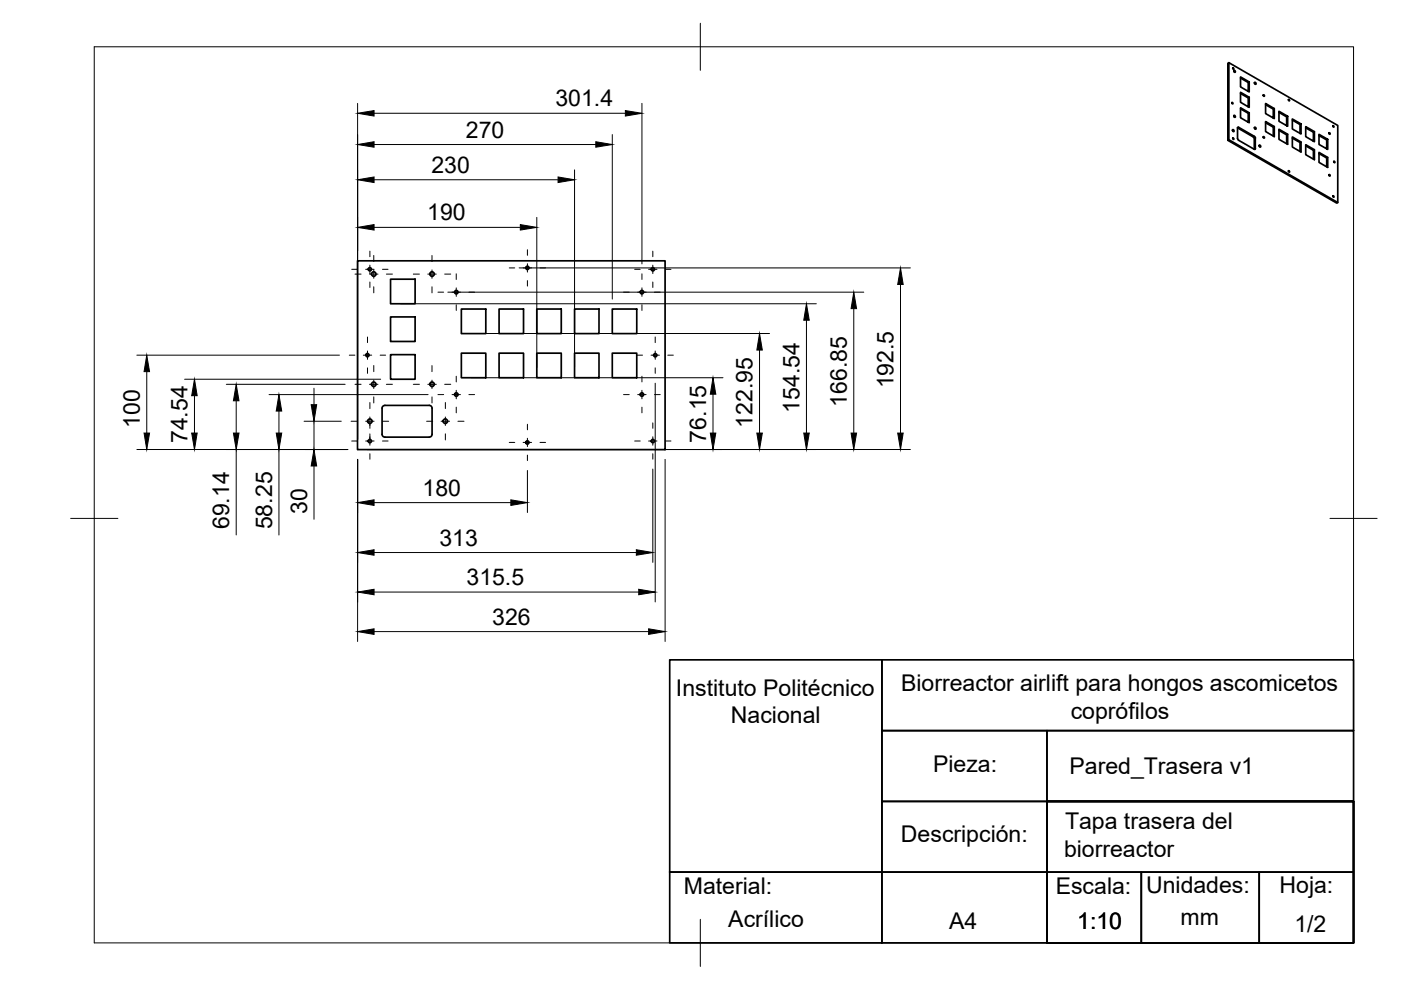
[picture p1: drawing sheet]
<svg xmlns="http://www.w3.org/2000/svg" width="297mm" height="210mm" viewBox="0 0 297 210" stroke-linecap="round" stroke-linejoin="round" font-family="sans-serif">
<!-- layer: Visible -->
<g fill="none" stroke="#000" stroke-width=".36">
<path d="M260.5 13.3l-.2 .1v16.4l.2-.2v-16.3l23.1 13.3v16.3l-.2 .2-23.1-13.3M261.4 14.4l.2 .3zM261.6 15.1l.1 .2M261.6 14.9l.3 .1v.3l-.3-.1zM263 19.8l1.6 1M263 16.5l1.6 1M264.9 17.4l-1.9-1.1v2.1l1.9 1.1v-2.1l-.3 .1v1.9M266 17.6l.1 .2M266 17.4l.3 .2v.3l-.3-.2zM260.5 29.6l23.1 13.3M261.2 21.7l.2 .3zM261.3 27.7l.1 .1"/>
<path d="M261.4 27.5l.2 .1v.3l-.2-.1zM261.4 29.2l.2 .4zM261.6 24.6l.1 .2M261.6 24.5l.3 .1v.3l-.3-.2zM262.4 27.1l.1 2.5 3.4 2.1M262.4 27.1l3.3 1.9M262.4 27.1l.2-.1 3.3 1.9 .3 .4M263 23.1l1.6 .9M264.9 20.6l-1.9-1v2.1l1.9 1.1v-2.2l-.3 .2v1.8M264.9 23.9l-1.9-1v2.1l1.9 1v-2.1l-.3 .1v1.9M265.7 29l.2 .4M265.9 29.4v2.3"/>
<path d="M266 27.2l.1 .1M266 27l.3 .1v.3l-.3-.1zM266.1 29.3v2.2M266.2 31.5l-.3 .1M267 30.9l.1 .2M267 30.8l.3 .1v.3l-.3-.2zM267.9 20.1l.2 .1-.1 .2-.1-.1zM267.9 29l.2 .1-.1 .2-.1-.1zM268.3 26l1.7 1 .2-.2v2.2l-1.9-1.1v-2.1l1.9 1M268.3 22.2l1.7 .9M270 27v1.8M270.2 23l-1.9-1.1v2.2l1.9 1v-2.1l-.2 .1v1.9"/>
<path d="M271.2 27.7l1.6 .9 .2-.1v2.1l-1.8-1.1v-2.1l1.8 1.1M271.2 23.8l1.6 1M272.8 28.6v1.9M273 24.7l-1.8-1.1v2.1l1.8 1.1v-2.1l-.2 .1v1.8M273.2 36.2l.2 .3zM273.2 21.1l.2 .3zM274 29.3l1.6 .9 .2-.1v2.1l-1.8-1v-2.2l1.8 1.1M274 25.5l1.6 .9M275.6 30.2v1.9M275.8 26.3l-1.8-1.1v2.1l1.8 1.1v-2.1l-.2 .1v1.9M276.8 30.9l1.7 1 .2-.2v2.2l-1.9-1.1v-2.1l1.9 1M276.8 27.1l1.7 .9"/>
<path d="M278.5 31.9v1.8M278.7 27.9l-1.9-1v2.1l1.9 1v-2.1l-.2 .1v1.9M279.7 32.5l1.6 1 .2-.1v2.1l-1.8-1.1v-2.1l1.8 1.1M279.7 28.7l1.6 1M281.3 33.5v1.9M281.5 29.5l-1.8-1v2.1l1.8 1.1v-2.2l-.2 .2v1.9M281.8 37l.2 .1v.2l-.2-.1zM281.8 28.1l.2 .1v.3l-.2-.1zM282.6 26.6l.2 .4zM282.8 34.2l.2 .3zM75.8 55.3h65.2v40h-65.2zM82.8 59.2h5.2v5.2h-5.2z"/>
<path d="M282.6 41.5l.2 .3zM82.8 67.2h5.2v5.2h-5.2zM82.8 75.2h5.2v5.2h-5.2zM97.8 65.5h5.2v5.2h-5.2zM97.8 74.9h5.2v5.2h-5.2zM105.8 74.9h5.2v5.2h-5.2zM105.8 65.5h5.2v5.2h-5.2zM113.8 65.5h5.2v5.2h-5.2zM113.8 74.9h5.2v5.2h-5.2zM121.8 74.9h5.2v5.2h-5.2zM121.8 65.5h5.2v5.2h-5.2zM129.8 74.9h5.2v5.2h-5.2z"/>
<path d="M129.8 65.5h5.2v5.2h-5.2zM81.6 86h9.4a.6 .6 0 0 1 .6 .6v5.5a.6 .6 0 0 1-.6 .6h-9.4M81.6 86a.6 .6 0 0 0-.6 .6v5.5a.6 .6 0 0 0 .6 .6"/>
<circle cx="78.4" cy="57.1" r=".35"/>
<circle cx="79.2" cy="58.1" r=".48"/>
<circle cx="91.6" cy="58.1" r=".48"/>
<circle cx="111.8" cy="56.8" r=".35"/>
<circle cx="138.4" cy="57.1" r=".35"/>
<circle cx="77.9" cy="75.3" r=".35"/>
<circle cx="96.7" cy="61.9" r=".37"/>
<circle cx="136.1" cy="61.9" r=".37"/>
<circle cx="138.9" cy="75.3" r=".35"/>
<circle cx="78.4" cy="93.5" r=".35"/>
<circle cx="78.4" cy="89.3" r=".48"/>
<circle cx="79.2" cy="81.5" r=".48"/>
<circle cx="91.6" cy="81.5" r=".48"/>
<circle cx="94.4" cy="89.3" r=".48"/>
<circle cx="96.7" cy="83.7" r=".37"/>
<circle cx="111.8" cy="93.8" r=".35"/>
<circle cx="136.1" cy="83.7" r=".37"/>
<circle cx="138.4" cy="93.5" r=".35"/>
</g>
<!-- layer: BORDER -->
<path d="M20 9.9h267v190h-267zM148.5 4.9v10M15 109.9h10M282 109.9h10M148.5 194.9v10" fill="none" stroke="#000" stroke-width=".21"/>
<!-- layer: TITLEBLOCK -->
<path d="M142 139.9h45v45h-45zM187 139.9h100v15h-100zM187 154.9h35v15h-35zM222 154.9h65v15h-65zM187 169.9h35v15h-35zM222 169.9h65v15h-65zM222 169.9v30h65v-30h-65h65v30h-65zM142 184.9h45v15h-45zM187 184.9h35v15h-35zM222 184.9h20v15h-20zM242 184.9h25v15h-25zM267 184.9h20v15h-20z" fill="none" stroke="#000" stroke-width=".36"/>
<!-- layer: Smart Centers -->
<g fill="none" stroke="#000" stroke-width=".21">
<path d="M74.6 57.1h1.1M75.3 58.1h1.3M77.5 57.1h1.8M78.3 58.1h1.8M78.4 53.2v1.2M78.4 56.2v1.8M78.4 59.8v1.2M79.2 54.2v1.2M79.2 57.2v1.8M81.1 57.1h1.2M81.9 58.1h1.3M87.6 58.1h1.3"/>
<path d="M90.7 58.1h1.8M91.6 54.2v1.2M91.6 57.2v1.8M94.3 58.1h1.3M96.7 58.1v1.2M108 56.8h1.1M110.9 56.8h1.8M111.8 53v1.1M111.8 55.9v1.8M111.8 59.5v1.2M114.5 56.8h1.2M134.6 57.1h1.1"/>
<path d="M136.1 58.1v1.2M137.5 57.1h1.8M138.4 53.2v1.2M138.4 56.2v1.8M138.4 59.8v1.2M141.1 57.1h1.2M74.1 75.3h1.1M77 75.3h1.8M77.9 71.5v1.1M77.9 74.4v1.8M77.9 78v1.2M79.2 60.8v1.3"/>
<path d="M79.2 77.5v1.3M80.6 75.3h1.2M91.6 60.8v1.3M91.6 77.5v1.3M92.9 61.9h1.2M95.8 61.9h1.8M96.7 61v1.8M96.7 64.6v1.2M96.7 79.8v1.2M99.4 61.9h1.2M132.2 61.9h1.2M135.1 75.3h1.1"/>
<path d="M135.2 61.9h1.8M136.1 61v1.8M136.1 64.6v1.2M136.1 79.8v1.2M138 75.3h1.8M138.8 61.9h1.2M138.9 71.5v1.1M138.9 74.4v1.8M138.9 78v1.2M141.6 75.3h1.2M74.4 89.3h1.3M74.6 93.5h1.1"/>
<path d="M75.3 81.5h1.3M77.5 93.5h1.8M77.5 89.3h1.8M78.3 81.5h1.8M78.4 85.3v1.3M78.4 88.4v2.4M78.4 92v2.4M78.4 96.2v1.2M79.2 80.6v1.8M79.2 84.2v1.2M81.1 93.5h1.2M81.1 89.3h1.3"/>
<path d="M81.9 81.5h1.3M87.6 81.5h1.3M90.4 89.3h1.3M90.7 81.5h1.8M91.6 80.6v1.8M91.6 84.2v1.2M92.9 83.7h1.2M93.5 89.3h1.8M94.3 81.5h1.3M94.4 85.3v1.3M94.4 88.4v1.8M94.4 92v1.3"/>
<path d="M95.8 83.7h1.8M96.7 82.8v1.8M96.7 86.3v1.2M97.1 89.3h1.3M99.4 83.7h1.2M108 93.8h1.1M110.9 93.8h1.8M111.8 90v1.1M111.8 92.9v1.8M111.8 96.5v1.2M114.5 93.8h1.2M132.2 83.7h1.2"/>
<path d="M134.6 93.5h1.1M135.2 83.7h1.8M136.1 82.8v1.8M136.1 86.3v1.2M137.5 93.5h1.8M138.4 89.7v1.1M138.4 92.6v1.8M138.4 96.2v1.2M138.8 83.7h1.2M141.1 93.5h1.2"/>
</g>
<!-- layer: FD_Dimensions -->
<g fill="none" stroke="#000" stroke-width=".21">
<path d="M75.8 21.9v71.3M79.3 24h53.3M79.3 30.6h47M79.3 38.1h39M121.8 36v42M129.8 28.5v34.9M136.1 21.9v34.1M79.3 48.2h31M110.1 56.8h82.9M113.8 46.1v31.9M29 75.3h43M31.1 78.8v13"/>
<path d="M84.9 64.4h88.2M95 61.9h88.1M99.9 70.7h63.3M161 74.2v17.6M171 67.9v23.9M181 65.4v26.4M190.9 60.3v31.5M29 95.3h44.7M39.1 80.4h41.6M41.2 83.9v7.9M48 81.5h25.2M50.1 85v6.8"/>
<path d="M50.1 95.3v18.1M57 83.7h33.8M59.1 87.2v4.6M59.1 95.3v18.1M64.5 89.3h7.8M66.6 82.3v3.5M66.6 89.3v6M66.6 98.8v11.3M75.8 97.4v38.6M77.9 95.3h115.1M99.9 80.1h53.4M111.8 99.8v8.9"/>
<path d="M138.4 99.5v19.7M138.9 81.3v46.3M141 97.4v38.6M151.2 83.6v8.2M79.3 117.2h55.6M79.3 106.6h29M79.3 133.9h58.2M79.3 125.5h56.1"/>
</g>
<g fill="#000" stroke="#000" stroke-width=".21">
<path d="M75.8 24l3.5-.6v1.2zM75.8 30.6l3.5-.6v1.2zM75.8 38.1l3.5-.6v1.2zM118.3 37.5l3.5 .6-3.5 .6zM126.3 30l3.5 .6-3.5 .6zM132.6 23.4l3.5 .6-3.5 .6zM75.8 48.2l3.5-.6v1.2zM110.3 47.6l3.5 .6-3.5 .6zM31.1 75.3l.6 3.5h-1.2zM161 70.7l.6 3.5h-1.1zM171 64.4l.6 3.5h-1.2zM181 61.9l.6 3.5h-1.2z"/>
<path d="M190.9 56.8l.6 3.5h-1.2zM30.5 91.8h1.2l-.6 3.5zM40.6 91.8h1.2l-.6 3.5zM41.2 80.4l.6 3.5h-1.2zM50.1 81.5l.6 3.5h-1.2zM49.5 91.8h1.2l-.6 3.5zM59.1 83.7l.6 3.5h-1.1zM58.6 91.8h1.1l-.6 3.5zM66 85.8h1.1l-.5 3.5zM66.6 95.3l.5 3.5h-1.1zM150.6 91.8h1.2l-.6 3.5zM151.2 80.1l.6 3.5h-1.2z"/>
<path d="M160.5 91.8h1.1l-.6 3.5zM170.4 91.8h1.2l-.6 3.5zM180.4 91.8h1.2l-.6 3.5zM190.3 91.8h1.2l-.6 3.5zM75.8 117.2l3.5-.6v1.1zM75.8 106.6l3.5-.6v1.2zM108.3 106l3.5 .6-3.5 .6zM134.9 116.6l3.5 .6-3.5 .5zM75.8 133.9l3.5-.6v1.2zM75.8 125.5l3.5-.6v1.2zM135.4 124.9l3.5 .6-3.5 .6zM137.5 133.3l3.5 .6-3.5 .6z"/>
</g>
<g font-size="4.9">
<text x="117.8" y="22.6">301.4</text>
<text x="98.8" y="29.2">270</text>
<text x="91.5" y="36.7">230</text>
<text x="90.6" y="46.8">190</text>
<text x="189.5" y="82.4" transform="rotate(-90 189.5 82.4)">192.5</text>
<text x="169.5" y="87.5" transform="rotate(-90 169.5 87.5)">154.54</text>
<text x="179.6" y="86.3" transform="rotate(-90 179.6 86.3)">166.85</text>
<text x="29.7" y="90.7" transform="rotate(-90 29.7 90.7)">100</text>
<text x="39.8" y="94" transform="rotate(-90 39.8 94)">74.54</text>
<text x="149.7" y="93.8" transform="rotate(-90 149.7 93.8)">76.15</text>
<text x="159.6" y="90.6" transform="rotate(-90 159.6 90.6)">122.95</text>
<text x="89.6" y="105.1">180</text>
<text x="48.6" y="112.2" transform="rotate(-90 48.6 112.2)">69.14</text>
<text x="57.7" y="112.2" transform="rotate(-90 57.7 112.2)">58.25</text>
<text x="65.1" y="108.9" transform="rotate(-90 65.1 108.9)">30</text>
<text x="93.2" y="115.7">313</text>
<text x="98.9" y="124.1">315.5</text>
<text x="104.4" y="132.5">326</text>
<text x="143.3" y="147.5">Instituto Politécnico</text>
<text x="191.1" y="146.5">Biorreactor airlift para hongos ascomicetos</text>
<text x="155" y="153.3">Nacional</text>
<text x="227" y="152.4">coprófilos</text>
<text x="197.8" y="163.8">Pieza:</text>
<text x="226.8" y="164.1">Pared_Trasera v1</text>
<text x="191" y="178.5">Descripción:</text>
<text x="225.8" y="175.9">Tapa trasera del</text>
<text x="225.6" y="181.7">biorreactor</text>
<text x="145" y="189.5">Material:</text>
<text x="223.8" y="189.5">Escala:</text>
<text x="243" y="189.4">Unidades:</text>
<text x="271.3" y="189.4">Hoja:</text>
<text x="154.4" y="196.5">Acrílico</text>
<text x="201.2" y="197">A4</text>
<text x="228.4" y="196.9">1:10</text>
<text x="250.3" y="196.1">mm</text>
<text x="274.4" y="197.6">1/2</text>
</g>
</svg>
